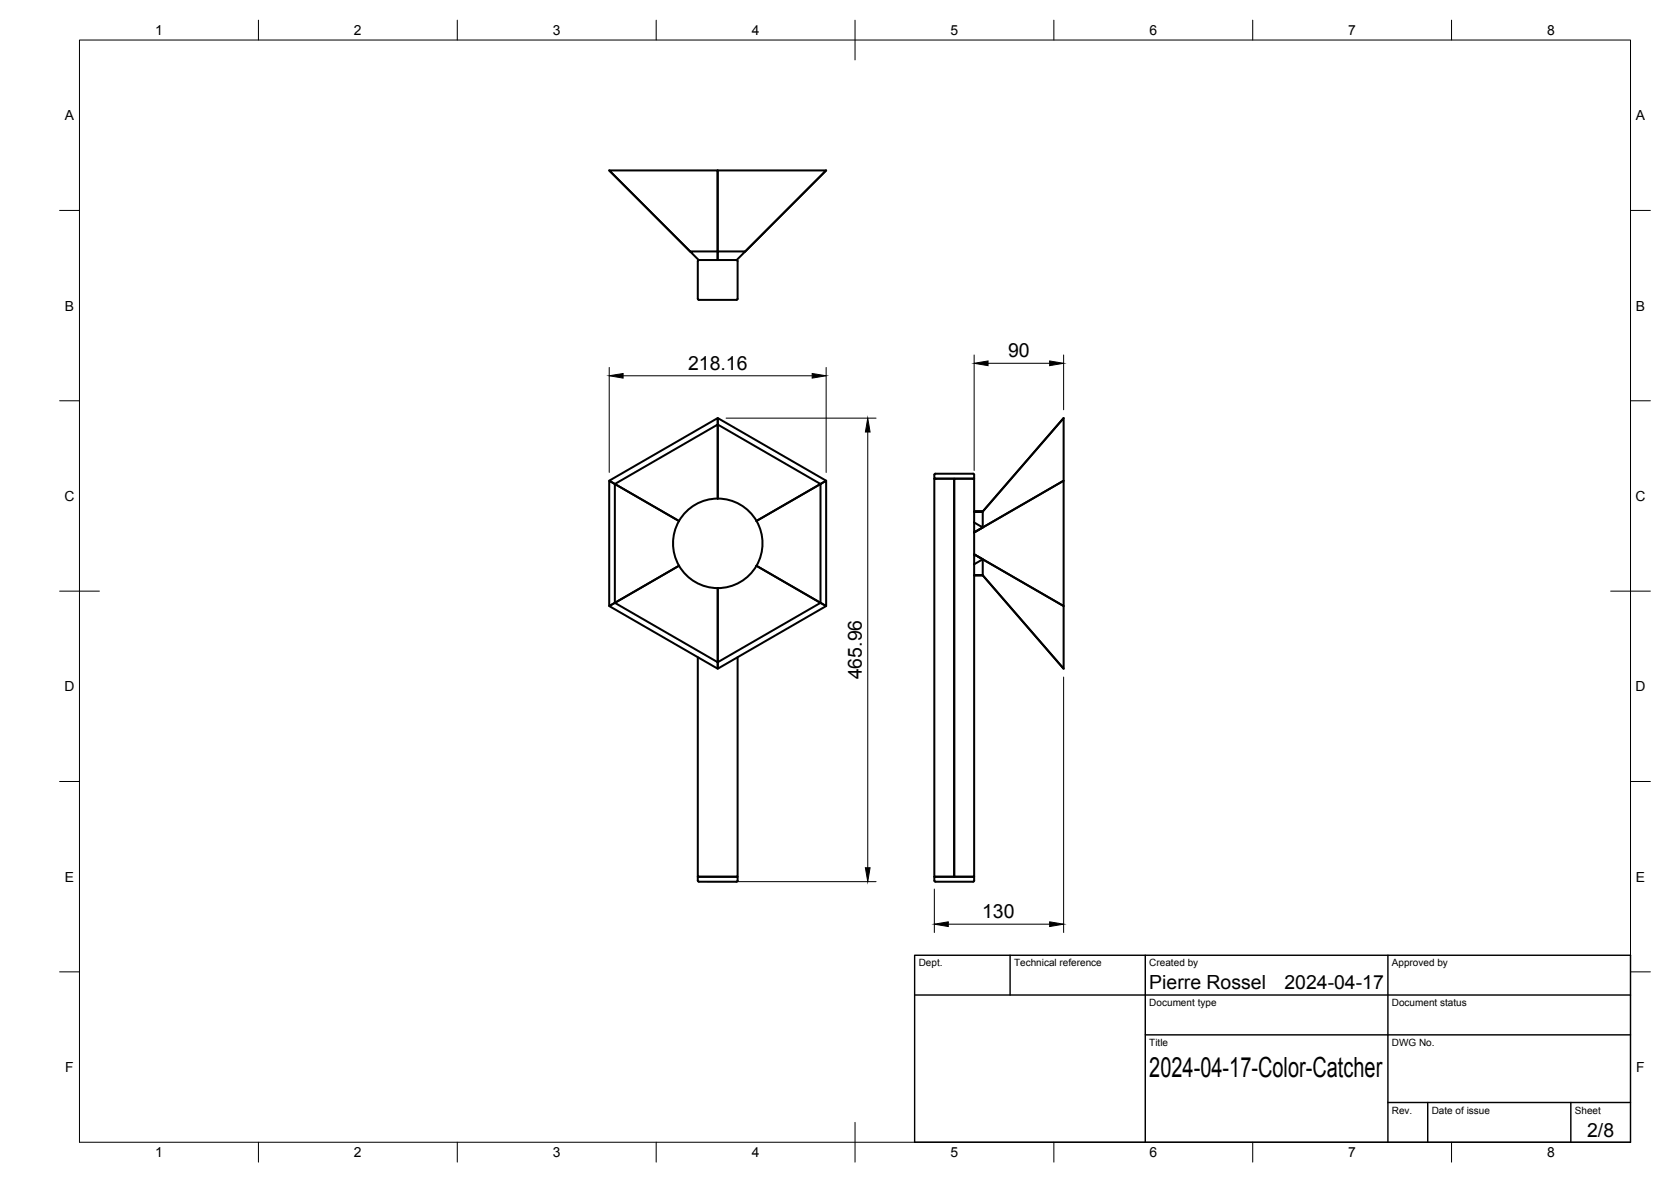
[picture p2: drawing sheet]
<svg xmlns="http://www.w3.org/2000/svg" width="420mm" height="297mm" viewBox="0 0 420 297" stroke-linecap="round" stroke-linejoin="round" font-family="sans-serif">
<!-- layer: Visible -->
<g fill="none" stroke="#000" stroke-width=".51">
<path d="M153.2 42.8l20.3 20.4-20.3-20.4h27.2v20.4h-6.9l2.2 2.1M207.7 42.8l-20.3 20.4 20.3-20.4h-27.3v22.5v-2.1h7l-2.2 2.1h-9.5M175.5 65.6v9.7l9.7 .1M175.7 65.3l-.2 .3M185.2 65.3l.3 .3M185.5 65.6v9.5l-.3 .2M180.5 105.1l27.2 15.7-17.5 10.1 16.1-9.3-25.8-14.9zM234.9 119.3v1h.3M235.2 119h9.5l.2 .3v1h-.2M235.2 119l-.2 .3M267.4 105.1l-20.3 23.5M153.2 120.8l17.5 10.1-16.1-9.3v29.9l-1.4 .8z"/>
<path d="M153.2 120.8l27.3-15.7v20.2v-18.6l-25.9 14.9zM170.7 130.9a11.2 11.2 0 0 0 0 11.3M180.5 125.3a11.2 11.2 0 0 0-9.8 5.6M180.5 125.3a11.2 11.2 0 0 1 9.7 5.6M190.2 130.9a11.2 11.2 0 0 1 0 11.3M206.3 121.6l1.4-.8v31.5l-17.5-10.1 16.1 9.3zM234.9 120.3h5v100h-5zM235.2 120.3h9.5M244.7 120.3h.2v11l2.2 1.3v-4M244.7 120.3h-4.8v100h4.8M244.9 139.3l22.5 13v15.7l-20.3-23.4M244.9 133.8l22.5-13v31.5l-22.5-13z"/>
<path d="M244.9 131.3v2.5l2.2-1.2M247.1 128.6l20.3-23.5v15.7l-22.5 13M247.1 128.6h-2.2h2.2M153.2 152.3l17.5-10.1-16.1 9.3 25.9 14.9v1.6zM170.7 142.2a11.2 11.2 0 0 0 9.8 5.6M180.5 147.8v18.6l25.8-14.9 1.4 .8-27.2 15.7zM190.2 142.2a11.2 11.2 0 0 1-9.7 5.6M244.9 141.8v78.5h-.2M244.9 141.8l2.2-1.2v4M247.1 144.6h-2.2h2.2M247.1 140.6l-2.2-1.3v2.5M247.1 144.6l20.3 23.4"/>
<path d="M175.5 165.2v55.1h10v-55.1M185.2 221.6l.3-.3v-1h-10v1l.2 .3h9.5M235 221.3l.2 .3M244.7 220.3h-9.8v1M244.7 220.3h.2v1l-.2 .3h-9.5"/>
</g>
<!-- layer: BORDER -->
<g fill="none" stroke="#000" stroke-width=".25">
<path d="M20 10.1h390v276.9h-390zM65 5.1v5M115 5.1v5M165 5.1v5M215 5.1v10M265 5.1v5M315 5.1v5M365 5.1v5M15 52.9h5M410 52.9h5M15 100.7h5M410 100.7h5"/>
<path d="M15 148.6h10M405 148.6h10M15 196.4h5M410 196.4h5M15 244.2h5M410 244.2h5M65 287v5M115 287v5M165 287v5M215 282.1v9.9M265 287v5M315 287v5"/>
<path d="M365 287v5"/>
</g>
<!-- layer: TITLEBLOCK -->
<path d="M230 240.1h180v46.9h-180zM230 250h180M254 240.1v9.9M288 240.1v46.9M349 240.1v46.9M288 260.1h122M349 277.1h61M359 277.1v9.9M395 277.1v9.9" fill="none" stroke="#000" stroke-width=".36"/>
<!-- layer: FD_Dimensions -->
<path d="M153.2 92.3v26.4M156.7 94.4h47.5M207.7 92.3v26.4M244.9 89.2v29M248.4 91.3h15.5M267.4 89.2v13.8M182.6 105.1h37.7M218.2 108.6v109.5M267.4 170.1v64.2M177.8 221.6h42.5M234.9 223.4v10.9M238.4 232.2h25.5" fill="none" stroke="#000" stroke-width=".25"/>
<path d="M153.2 94.4l3.5-.5v1.1zM204.2 93.9l3.5 .5-3.5 .6zM244.9 91.3l3.5-.6v1.2zM263.9 90.7l3.5 .6-3.5 .6zM218.2 105.1l.6 3.5h-1.2zM217.6 218.1h1.2l-.6 3.5zM234.9 232.2l3.5-.5v1.1zM263.9 231.7l3.5 .5-3.5 .6z" fill="#000" stroke="#000" stroke-width=".25"/>
<text font-size="7" x="289" y="270.6">2024-04-17-Color-Catcher</text>
<g font-size="4.9">
<text x="253.5" y="89.8">90</text>
<text x="173" y="93">218.16</text>
<text x="216.7" y="170.7" transform="rotate(-90 216.7 170.7)">465.96</text>
<text x="247" y="230.8">130</text>
<text x="289" y="248.5">Pierre Rossel</text>
<text x="323" y="248.5">2024-04-17</text>
<text x="399.1" y="285.7">2/8</text>
</g>
<g font-size="3.5">
<text x="39" y="8.8">1</text>
<text x="89" y="8.8">2</text>
<text x="139" y="8.8">3</text>
<text x="189" y="8.8">4</text>
<text x="239" y="8.8">5</text>
<text x="289" y="8.8">6</text>
<text x="339" y="8.8">7</text>
<text x="389" y="8.8">8</text>
<text x="16.3" y="30.2">A</text>
<text x="411.3" y="30.2">A</text>
<text x="16.3" y="78">B</text>
<text x="411.3" y="78">B</text>
<text x="16.2" y="125.9">C</text>
<text x="411.2" y="125.9">C</text>
<text x="16.2" y="173.7">D</text>
<text x="411.2" y="173.7">D</text>
<text x="16.3" y="221.6">E</text>
<text x="411.3" y="221.6">E</text>
<text x="16.4" y="269.4">F</text>
<text x="411.4" y="269.4">F</text>
<text x="39" y="290.8">1</text>
<text x="89" y="290.8">2</text>
<text x="139" y="290.8">3</text>
<text x="189" y="290.8">4</text>
<text x="239" y="290.8">5</text>
<text x="289" y="290.8">6</text>
<text x="339" y="290.8">7</text>
<text x="389" y="290.8">8</text>
</g>
<g font-size="2.5">
<text x="231" y="242.9">Dept.</text>
<text x="255" y="242.9">Technical reference</text>
<text x="289" y="242.9">Created by</text>
<text x="350" y="242.9">Approved by</text>
<text x="289" y="252.8">Document type</text>
<text x="350" y="252.8">Document status</text>
<text x="289" y="262.9">Title</text>
<text x="350" y="262.9">DWG No.</text>
<text x="350" y="279.9">Rev.</text>
<text x="360" y="279.9">Date of issue</text>
<text x="396" y="279.9">Sheet</text>
</g>
</svg>
